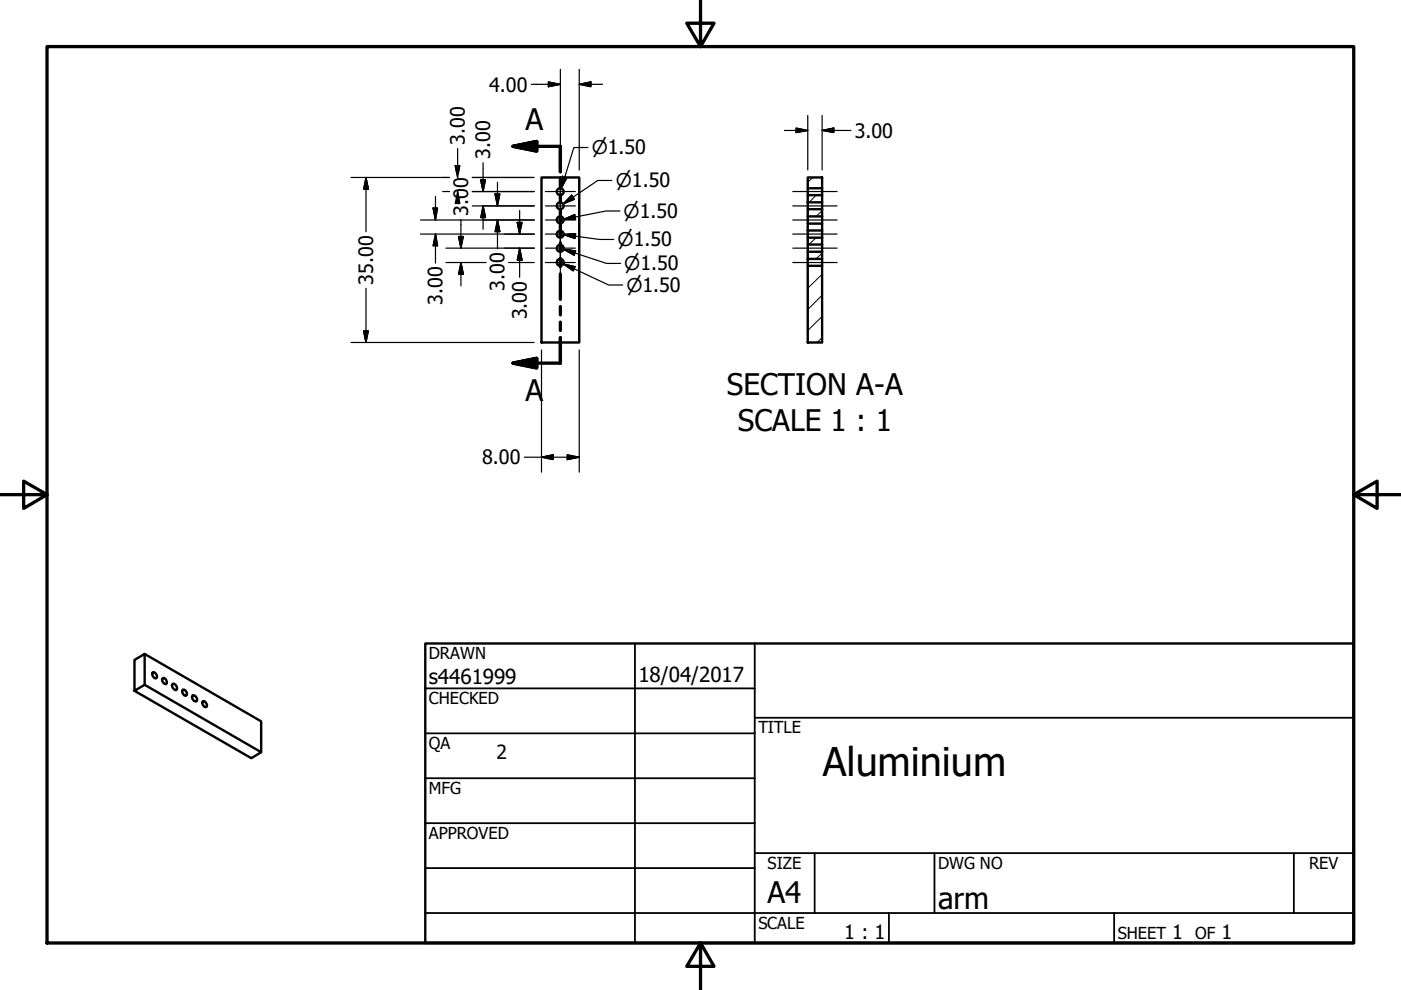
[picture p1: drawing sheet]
<svg xmlns="http://www.w3.org/2000/svg" width="297mm" height="210mm" viewBox="0 0 297 210" stroke-linecap="round" stroke-linejoin="round" font-family="sans-serif">
<!-- layer: Visible (ANSI) -->
<g fill="none" stroke="#000" stroke-width=".51">
<path d="M114.8 37.6h8v35h-8zM171.3 37.6h3v2.3h-3zM171.3 39.9v1.5M174.3 39.9v1.5M171.3 56.4h3v16.2h-3zM171.3 53.4h3v1.5h-3zM171.3 47.4h3v1.5h-3zM171.3 50.4h3v1.5h-3zM171.3 41.4h3v1.5h-3zM171.3 42.9v1.5M171.3 45.9v1.5M171.3 48.9v1.5"/>
<path d="M171.3 51.9v1.5M171.3 54.9v1.5M174.3 42.9v3h-3v-1.5h3M174.3 45.9v1.5M174.3 48.9v1.5M174.3 51.9v1.5M174.3 54.9v1.5M30.7 138.7l-2.2 1.2v6.6l2.2-1.3v-6.5l24.7 14.2v6.6l-2.1 1.3-24.8-14.3M30.7 145.2l24.7 14.3M32.4 142.5a.92 .92 0 0 1 .9 1.2l-.3 .2a.95 .95 0 0 1-.6-1.4zM34.5 143.8a.83 .83 0 0 1 .9 1.1l-.2 .2a.9 .9 0 0 1-.7-1.3zM36.6 145a.92 .92 0 0 1 .9 1.1l-.2 .2a.97 .97 0 0 1-.7-1.3z"/>
<path d="M38.7 146.2a.92 .92 0 0 1 .9 1.2l-.2 .1a.95 .95 0 0 1-.7-1.3zM40.8 147.4h.3l.4 .3 .3 .5v.4l-.3 .2a.93 .93 0 0 1-.7-1.4zM43 148.7l.3-.1 .6 .8v.4l-.3 .2a.91 .91 0 0 1-.6-1.3z"/>
<circle cx="118.8" cy="46.6" r=".73"/>
<circle cx="118.8" cy="40.6" r=".73"/>
<circle cx="118.8" cy="52.6" r=".73"/>
<circle cx="118.8" cy="43.6" r=".73"/>
<circle cx="118.8" cy="55.6" r=".73"/>
<circle cx="118.8" cy="49.7" r=".73"/>
</g>
<!-- layer: Section Line (ANSI) -->
<path d="M108.8 31l5-1v2zM108.8 31h10v5.4M118.8 37.9v1.8M118.8 41.2v1.8M118.8 44.5v5.4M118.8 51.5v1.7M118.8 54.8v1.8M118.8 58.1v5.4M108.8 77l5-1v2zM118.8 65v1.8M118.8 68.3v1.8M118.8 71.6v5.4h-10" fill="none" stroke="#000" stroke-width=".7"/>
<path d="M108.8 31l5-1zM108.8 31l5-1v2zM108.8 77l5-1zM108.8 77l5-1v2z" fill="#000" stroke="#000" stroke-width=".7"/>
<!-- layer: Border (ANSI) -->
<path d="M148.5 -.1v10l-2.9-5h5.8l-2.9 5M10 9.9h277v190h-277zM0 104.9h10l-5-2.9v5.8l5-2.9M287 104.9l5 2.9v-5.8l-5 2.9h10M148.5 199.9l2.9 5h-5.8l2.9-5v10" fill="none" stroke="#000" stroke-width=".7"/>
<!-- layer: Title (ANSI) -->
<g fill="none" stroke="#000" stroke-width=".38">
<path d="M134.6 136.4v63.5M160 136.4v63.5M90.2 146h69.8M90.2 155.5h69.8M160 152.2h127M90.2 165h69.8M90.2 174.5h69.8M90.2 193.6h196.8M90.2 184.1h69.8M160 180.9h127M172.7 180.9v12.7M188.5 193.6v6.3"/>
<path d="M198.1 180.9v12.7M236.2 193.6v6.3M274.3 180.9v12.7"/>
</g>
<path d="M90.2 136.4h196.8v63.5h-196.8z" fill="none" stroke="#000" stroke-width=".51"/>
<!-- layer: Hatch (ANSI) -->
<path d="M172.3 37.6l-1 1M171.5 56.4l-.2 .2M171.6 47.4l-.3 .3M173 50.4l-1.5 1.5M173 41.4l-1.4 1.5M174.3 58.1l-3 3M174.3 53.6l-1.3 1.3M174.3 44.7l-1.3 1.2M174.3 71.6l-1.1 1M174.3 67.1l-3 3M174.3 62.6l-3 3" fill="none" stroke="#000" stroke-width=".21"/>
<!-- layer: Center Mark (ANSI) -->
<path d="M118.8 37.4v6.4M115.6 40.6h6.4M115.6 43.7h6.4M115.6 46.6h6.4M115.6 49.6h6.4M115.6 52.6h6.4M115.6 55.7h6.4M118.8 40.5v6.3M118.8 43.5v6.3M118.8 46.5v6.3M118.8 49.4v6.4M118.8 52.5v6.3" fill="none" stroke="#000" stroke-width=".25"/>
<!-- layer: Centerline (ANSI) -->
<path d="M168.1 40.6h9.4M168.1 43.7h9.4M168.1 46.6h9.4M168.1 49.6h9.4M168.1 52.6h9.4M168.1 55.7h9.4" fill="none" stroke="#000" stroke-width=".25"/>
<!-- layer: Dimension (ANSI) -->
<g fill="none" stroke="#000" stroke-width=".25">
<path d="M112.6 17.9h6.2M116.3 17.4l2.5 .5-2.5 .5zM118.8 14.7v20.4M122.8 17.9l2.5-.5v1zM122.8 14.7v21.3M122.8 17.9h5M74.4 37.6h20.9M77.6 37.6l.5 2.5h-1zM77.6 37.6v11.5M96.8 36.7l-.3-1.5h1l-.3 1.5M97 31.5v5.2M100.1 37.6h13.1"/>
<path d="M101.9 38.1h1l-.5 2.5zM102.4 34.5v6.1M105.5 38.6v5.1M119.3 37.4l.9 .3-1.2 2.2zM124.7 31.3h-3l-2.7 8.6M129.7 38.3h-3l-7.3 4.9M166.3 27.7h5M168.8 27.1l2.5 .6-2.5 .4zM171.3 24.5v11.5M174.3 27.7l2.5-.6v1zM174.3 27.7h6.1M174.3 24.5v11.5"/>
<path d="M89.2 46.6h24.1M89.2 49.6h24.1M91.8 44.1h1l-.5 2.5zM92.3 49.6l.5 2.5h-1zM92.3 41.6v5M92.3 49.6v6.2M93.9 40.6h1.4M94.6 52.6h18.7M94.6 55.7h8.5M97.2 50.1h1l-.5 2.5zM97.7 55.7l.5 2.4h-1zM97.7 46.5v6.1"/>
<path d="M97.7 55.7v4.9M100.1 40.6h13.2M100.1 43.7h13.2M102.4 43.7l.5 2.4h-1zM102.4 43.7v4.9M105 41.1h1l-.5 2.6zM105.5 46.6l.5 2.5h-1zM105.5 46.6v6.1M107.8 55.7h5.5M109.7 47.2h1l-.5 2.4zM110.2 52.6l.5 2.6h-1zM110.2 44.6v5"/>
<path d="M110.2 52.6v6.2M119.4 56l2.5 .6-.4 .8zM119.4 56l9.6 4.4h3M119.5 46.5l2.4-1 .1 1zM119.5 49.8l2.5-.2-.1 1zM119.5 49.8l7.6 1h3M119.5 52.9l2.5 .3-.3 .9zM119.5 52.9l9.1 3h3M121.2 41.4l.6 .9-2.4 .9zM131.4 44.7h-2.9l-9 1.8M74.4 72.6h38.8M77.1 70.1h1l-.5 2.5z"/>
<path d="M77.6 61.1v11.5M114.8 74.2v25.9M122.8 74.2v25.9M111.2 96.9h11.6M114.8 96.9l2.5-.5v1zM120.3 96.4l2.5 .5-2.5 .5z"/>
</g>
<g fill="#000" stroke="#000" stroke-width=".25">
<path d="M116.3 18.4l2.5-.5zM116.3 17.4l2.5 .5-2.5 .5zM122.8 17.9l2.5-.5zM122.8 17.9l2.5-.5v1zM96.5 35.2l.5 2.4zM96.5 35.2h1l-.5 2.4zM101.9 38.1l.5 2.5zM101.9 38.1h1l-.5 2.5zM119.3 37.4l-.3 2.5zM119.3 37.4l.9 .3-1.2 2.2zM168.8 28.1l2.5-.4zM168.8 27.1l2.5 .6-2.5 .4z"/>
<path d="M174.3 27.7l2.5-.6zM174.3 27.7l2.5-.6v1zM77.6 37.6l.5 2.5zM77.6 37.6l.5 2.5h-1zM91.8 44.1l.5 2.5zM91.8 44.1h1l-.5 2.5zM92.3 49.6l.5 2.5zM92.3 49.6l.5 2.5h-1zM97.2 50.1l.5 2.5zM97.2 50.1h1l-.5 2.5zM97 40.6l.5 2.6zM97 40.6l.5 2.6h-1z"/>
<path d="M97.7 55.7l.5 2.4zM97.7 55.7l.5 2.4h-1zM102.4 43.7l.5 2.4zM102.4 43.7l.5 2.4h-1zM105 41.1l.5 2.6zM105 41.1h1l-.5 2.6zM105.5 46.6l.5 2.5zM105.5 46.6l.5 2.5h-1zM109.7 47.2l.5 2.4zM109.7 47.2h1l-.5 2.4zM110.2 52.6l.5 2.6zM110.2 52.6l.5 2.6h-1z"/>
<path d="M121.2 41.4l-1.8 1.8zM121.2 41.4l.6 .9-2.4 .9zM119.5 46.5l2.4-1zM119.5 46.5l2.4-1 .1 1zM119.4 56l2.5 .6zM119.4 56l2.5 .6-.4 .8zM119.5 49.8l2.5-.2zM119.5 49.8l2.5-.2-.1 1zM119.5 52.9l2.5 .3zM119.5 52.9l2.5 .3-.3 .9zM77.1 70.1l.5 2.5zM77.1 70.1h1l-.5 2.5z"/>
<path d="M114.8 96.9l2.5-.5zM114.8 96.9l2.5-.5v1zM120.3 97.4l2.5-.5zM120.3 96.4l2.5 .5-2.5 .5z"/>
</g>
<text font-size="8.4" x="174.4" y="164.6">Aluminium</text>
<g font-size="6.3">
<text x="111.4" y="27.5">A</text>
<text x="154.1" y="83.8">SECTION A-A</text>
<text x="111.4" y="85.1">A</text>
<text x="156.5" y="91.3">SCALE 1 : 1</text>
<text x="162.8" y="191.4">A4</text>
<text x="198.9" y="192.7">arm</text>
</g>
<g font-size="4.4">
<text x="90.9" y="145.1">s4461999</text>
<text x="135.4" y="144.5">18/04/2017</text>
</g>
<g font-size="4.2">
<text x="103.7" y="19.4">4.00</text>
<text x="181.2" y="29.2">3.00</text>
<text x="98.6" y="30.7" transform="rotate(-90 98.6 30.7)">3.00</text>
<text x="103.9" y="33.7" transform="rotate(-90 103.9 33.7)">3.00</text>
<text x="99.3" y="45.7" transform="rotate(-90 99.3 45.7)">3.00</text>
<text x="79.1" y="60.4" transform="rotate(-90 79.1 60.4)">35.00</text>
<text x="93.9" y="64.7" transform="rotate(-90 93.9 64.7)">3.00</text>
<text x="107" y="61.7" transform="rotate(-90 107 61.7)">3.00</text>
<text x="111.7" y="67.7" transform="rotate(-90 111.7 67.7)">3.00</text>
<text x="102.2" y="98.5">8.00</text>
<text x="179" y="199.2">1 : 1</text>
<text x="248.5" y="199.1">1</text>
<text x="259" y="199.1">1</text>
</g>
<text font-size="4.1" x="105.3" y="160.9">2</text>
<g font-size="4">
<text x="125.5" y="32.7">⌀1.50</text>
<text x="130.6" y="39.7">⌀1.50</text>
<text x="132.2" y="46.2">⌀1.50</text>
<text x="130.9" y="52.2">⌀1.50</text>
<text x="132.3" y="57.3">⌀1.50</text>
<text x="132.8" y="61.9">⌀1.50</text>
</g>
<g font-size="3.5">
<text x="90.9" y="139.7">DRAWN</text>
<text x="90.9" y="149.3">CHECKED</text>
<text x="160.8" y="155.5">TITLE</text>
<text x="90.9" y="158.8">QA</text>
<text x="90.9" y="168.3">MFG</text>
<text x="90.9" y="177.8">APPROVED</text>
<text x="162.8" y="184.2">SIZE</text>
<text x="198.9" y="184.2">DWG NO</text>
<text x="277.6" y="184.2">REV</text>
<text x="160.8" y="196.9">SCALE</text>
<text x="237" y="199.1">SHEET</text>
<text x="253.4" y="199.1">OF</text>
</g>
</svg>
